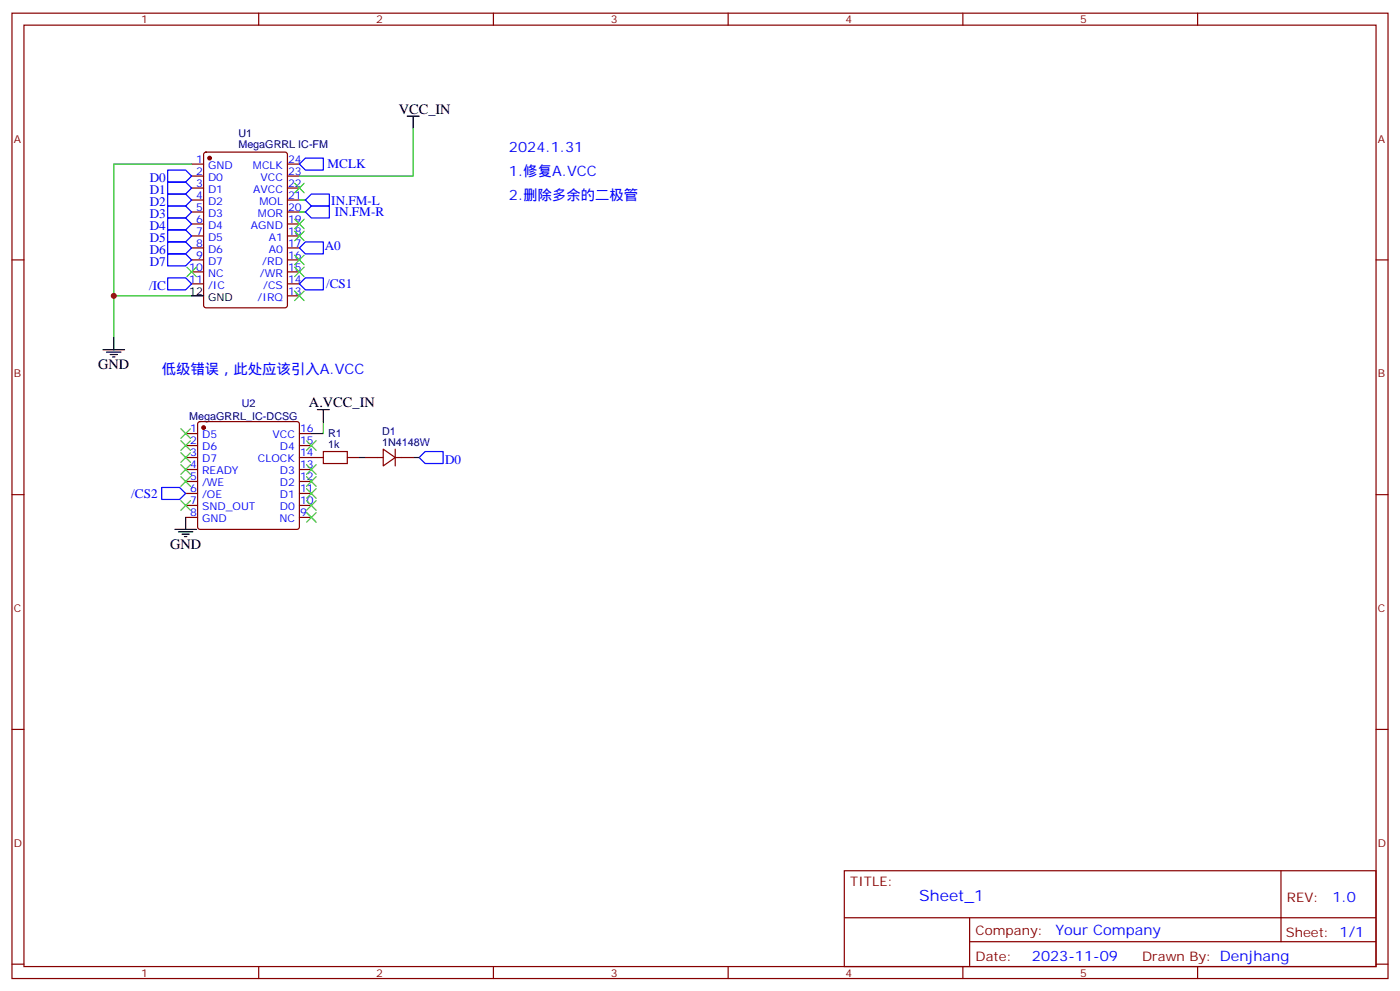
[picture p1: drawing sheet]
<svg xmlns="http://www.w3.org/2000/svg" width="412mm" height="292mm" viewBox="0 0 412 292" stroke-linecap="round" stroke-linejoin="round" font-family="sans-serif">
<g fill="none" stroke="#870000" stroke-width=".35">
<path d="M3.5 3.9h405.4v284.3h-405.4zM7.1 7.4h398.2v277.3h-398.2zM76.2 3.9v3.5M145.3 3.9v3.5M214.5 3.9v3.5M283.6 3.9v3.5M352.8 3.9v3.5M56.4 48.3h3.6M56.4 51.9h3.6M56.4 55.4h3.6M56.4 58.9h3.6M60.2 45l.5-.2h23.3l.6 .4 .1 44.8-.5 .6-23.5 .1-.7-.5v-44.7z"/>
<path d="M84.7 48.3h3.5M84.7 51.9h3.5M84.7 55.4h3.5M84.7 58.9h3.5M3.5 76.6h3.6M56.4 76.6h3.6M56.4 62.4h3.6M56.4 66h3.6M56.4 69.5h3.6M56.4 73h3.6M84.7 76.6h3.5M84.7 62.4h3.5"/>
<path d="M84.7 66h3.5M84.7 69.5h3.5M84.7 73h3.5M405.3 76.6h3.6M56.4 80.1h3.6M56.4 83.6h3.6M84.7 80.1h3.5M84.7 83.6h3.5M84.7 87.1h3.5M54.7 127.7h3.5M54.7 131.2h3.5M54.7 134.8h3.5"/>
<path d="M54.7 138.3h3.5M58.4 124.4l.5-.2h28.6l.5 .2 .2 .5v30.3l-.2 .5-.5 .2h-28.6l-.5-.2-.2-.5v-30.3zM88.2 127.7h3.5M88.2 131.2h3.5M88.2 134.8h7M88.2 138.3h3.5M102.3 134.8h3.5M107.6 134.8h5.3M112.9 132.3l3.5 2.5-3.5 2.4zM116.4 134.8h5.3M116.4 132.3v4.9M3.5 145.7h3.6"/>
<path d="M54.7 141.8h3.5M54.7 145.3h3.5M54.7 148.9h3.5M54.7 152.4h3.5M88.2 141.8h3.5M88.2 145.3h3.5M88.2 148.9h3.5M88.2 152.4h3.5M405.3 145.7h3.6M3.5 214.8h3.6M405.3 214.8h3.6M248.7 256.5h156.6v28.2h-156.6z"/>
<path d="M377.3 256.5v20.9M248.7 270.3h156.5M285.6 277.4h119.6M285.6 270.3v14.1M3.5 284h3.6M76.2 284.7v3.5M145.3 284.7v3.5M214.5 284.7v3.5M283.6 284.7v3.5M352.8 284.7v3.5M405.3 284h3.6"/>
</g>
<g fill="#870000" stroke="#870000" stroke-width=".35">
<circle cx="61.7" cy="46.6" r=".53"/>
<circle cx="60" cy="125.9" r=".53"/>
</g>
<g fill="none" stroke="#000" stroke-width=".35">
<path d="M119.9 34.2h3.6M121.7 34.2v3.5M33.5 99.5v3.5M56.4 87.1h3.6M30.3 103h6.4M31.4 103.7h4.2M32.5 104.4h2.1M33.2 105.1h.7M93.5 120.7h3.5M95.2 120.7v3.5M51.5 155.9h6.4M52.6 156.6h4.2"/>
<path d="M53.6 157.3h2.1M54.3 158h.7M54.7 152.4v3.5"/>
</g>
<path d="M121.7 37.7v14.2h-33.5M56.4 48.3h-22.9v38.8M88.2 58.9h1.8M88.2 62.4h1.8M56.4 87.1h-22.9v12.4M95.2 124.2v3.5h-3.5M105.8 134.8h1.8M121.7 134.8h1.8" fill="none" stroke="#008700" stroke-width=".35"/>
<g fill="none" stroke="#00f" stroke-width=".35">
<path d="M49.4 50.1h5.3l1.7 1.8-1.7 1.7h-5.3zM49.4 53.6h5.3l1.7 1.8-1.7 1.8h-5.3zM49.4 57.2h5.3l1.7 1.7-1.7 1.8h-5.3zM90 46.6h5.2v3.5h-5.2l-1.8-1.8zM91.7 57.2h5.3v3.5h-5.3l-1.7-1.8zM49.4 60.7h5.3l1.7 1.7-1.7 1.8h-5.3zM49.4 64.2h5.3l1.7 1.8-1.7 1.7h-5.3zM49.4 67.7h5.3l1.7 1.8-1.7 1.8h-5.3zM49.4 71.3h5.3l1.7 1.7-1.7 1.8h-5.3zM49.4 74.8h5.3l1.7 1.8-1.7 1.7h-5.3zM88.2 73l1.8-1.7h5.2v3.5h-5.2zM90 62.4l1.7-1.7h5.3v3.5h-5.3z"/>
<path d="M49.4 81.8h5.3l1.7 1.8-1.7 1.8h-5.3zM88.2 83.6l1.8-1.8h5.2v3.6h-5.2zM125.2 133h5.3v3.5h-5.3l-1.7-1.7zM47.6 143.6h5.3l1.8 1.7-1.8 1.8h-5.3z"/>
</g>
<g fill="none" stroke="#3c3" stroke-width=".35">
<path d="M86.8 54l2.8 2.8M89.6 54l-2.8 2.8M55 78.7l2.9 2.8M57.9 78.7l-2.9 2.8M86.8 64.6l2.8 2.8M86.8 68.1l2.8 2.8M86.8 75.1l2.8 2.9M86.8 78.7l2.8 2.8M89.6 64.6l-2.8 2.8M89.6 68.1l-2.8 2.8M89.6 75.1l-2.8 2.9M89.6 78.7l-2.8 2.8"/>
<path d="M86.8 85.7l2.8 2.8M89.6 85.7l-2.8 2.8M53.3 126.3l2.8 2.8M53.3 129.8l2.8 2.8M53.3 133.4l2.8 2.8M53.3 136.9l2.8 2.8M56.1 126.3l-2.8 2.8M56.1 129.8l-2.8 2.8M56.1 133.4l-2.8 2.8M56.1 136.9l-2.8 2.8M90.3 129.8l2.8 2.8M90.3 136.9l2.8 2.8"/>
<path d="M93.1 129.8l-2.8 2.8M93.1 136.9l-2.8 2.8M53.3 140.4l2.8 2.8M53.3 147.5l2.8 2.8M56.1 140.4l-2.8 2.8M56.1 147.5l-2.8 2.8M90.3 140.4l2.8 2.8M90.3 143.9l2.8 2.9M90.3 147.5l2.8 2.8M90.3 151l2.8 2.8M93.1 140.4l-2.8 2.8M93.1 143.9l-2.8 2.9"/>
<path d="M93.1 147.5l-2.8 2.8M93.1 151l-2.8 2.8"/>
</g>
<path d="M95.2 133h7.1v3.5h-7.1z" fill="none" stroke="#a10000" stroke-width=".35"/>
<circle cx="33.5" cy="87.1" r=".88" fill="#c00"/>
<text font-size="4.6" fill="#00f" x="270.8" y="265.5">Sheet_1</text>
<g font-size="4.2">
<text x="117.5" y="33.5">VCC_IN</text>
<text x="28.9" y="108.7">GND</text>
<text x="91" y="119.9">A.VCC_IN</text>
<text x="50.1" y="161.6">GND</text>
</g>
<g font-size="4.2" fill="#00f">
<text x="149.9" y="44.8">2024.1.31</text>
<text x="149.9" y="51.9">1.修复A.VCC</text>
<text x="149.9" y="58.9">2.删除多余的二极管</text>
<text x="47.6" y="110.1">低级错误，此处应该引入A.VCC</text>
<text x="392.5" y="265.7">1.0</text>
<text x="310.9" y="275.3">Your Company</text>
<text x="304" y="283.1">2023-11-09</text>
</g>
<g font-size="3.9" fill="#00f">
<text x="44.1" y="53.6">D0</text>
<text x="96.5" y="49.6">MCLK</text>
<text x="44.1" y="57.2">D1</text>
<text x="44.1" y="60.7">D2</text>
<text x="44.1" y="64.2">D3</text>
<text x="97.6" y="60.3">IN.FM-L</text>
<text x="98.6" y="63.8">IN.FM-R</text>
<text x="44.1" y="67.7">D4</text>
<text x="44.1" y="71.3">D5</text>
<text x="44.1" y="74.8">D6</text>
<text x="95.7" y="73.7">A0</text>
<text x="44.1" y="78.3">D7</text>
<text x="43.9" y="85.4">/IC</text>
<text x="96.1" y="85">/CS1</text>
<text x="131.1" y="136.5">D0</text>
<text x="38.7" y="146.6">/CS2</text>
</g>
<g font-size="3.9" fill="#800">
<text x="250.5" y="261.1">TITLE:</text>
<text x="379.1" y="265.7">REV:</text>
<text x="287.4" y="275.3">Company:</text>
<text x="378.7" y="275.9">Sheet: 1/1</text>
<text x="287.4" y="282.9">Date:</text>
<text x="336.4" y="283">Drawn By: Denjhang</text>
</g>
<g font-size="3.2" fill="#800">
<text x="41.6" y="6.9">1</text>
<text x="110.8" y="6.9">2</text>
<text x="179.9" y="6.9">3</text>
<text x="249.1" y="6.9">4</text>
<text x="318.2" y="6.9">5</text>
<text x="4.1" y="42">A</text>
<text x="405.9" y="42">A</text>
<text x="4.1" y="111.1">B</text>
<text x="405.9" y="111.1">B</text>
<text x="4.1" y="180.3">C</text>
<text x="405.9" y="180.3">C</text>
<text x="4.1" y="249.4">D</text>
<text x="405.9" y="249.4">D</text>
<text x="41.6" y="287.7">1</text>
<text x="110.8" y="287.7">2</text>
<text x="179.9" y="287.7">3</text>
<text x="249.1" y="287.7">4</text>
<text x="318.2" y="287.7">5</text>
</g>
<g font-size="3.2" fill="#000080">
<text x="70.2" y="40.5">U1</text>
<text x="70.2" y="43.7">MegaGRRL IC-FM</text>
<text x="71.2" y="119.8">U2</text>
<text x="55.8" y="123.6">MegaGRRL_IC-DCSG</text>
<text x="96.7" y="131.9">1k</text>
<text x="96.7" y="128.7">R1</text>
<text x="112.5" y="131.2">1N4148W</text>
<text x="112.5" y="128.1">D1</text>
</g>
<g font-size="3.2" fill="#00f">
<text x="57.8" y="48">1</text>
<text x="84.8" y="48">24</text>
<text x="57.8" y="51.5">2</text>
<text x="61.3" y="49.7">GND</text>
<text x="61.3" y="53.3">D0</text>
<text x="74.5" y="49.7">MCLK</text>
<text x="76.8" y="53.3">VCC</text>
<text x="84.8" y="51.5">23</text>
<text x="57.8" y="55">3</text>
<text x="57.8" y="58.6">4</text>
<text x="61.3" y="56.8">D1</text>
<text x="74.6" y="56.8">AVCC</text>
<text x="84.8" y="58.6">21</text>
<text x="84.8" y="55">22</text>
<text x="57.8" y="62.1">5</text>
<text x="57.8" y="65.6">6</text>
<text x="61.3" y="60.3">D2</text>
<text x="61.3" y="63.9">D3</text>
<text x="76" y="63.9">MOR</text>
<text x="76.4" y="60.3">MOL</text>
<text x="84.8" y="65.6">19</text>
<text x="84.8" y="62.1">20</text>
<text x="57.8" y="69.1">7</text>
<text x="61.3" y="67.4">D4</text>
<text x="61.3" y="70.9">D5</text>
<text x="73.9" y="67.4">AGND</text>
<text x="79.2" y="70.9">A1</text>
<text x="84.8" y="69.1">18</text>
<text x="57.8" y="72.7">8</text>
<text x="57.8" y="76.2">9</text>
<text x="61.3" y="74.4">D6</text>
<text x="61.3" y="78">D7</text>
<text x="77.3" y="78">/RD</text>
<text x="79.2" y="74.4">A0</text>
<text x="84.8" y="76.2">16</text>
<text x="84.8" y="72.7">17</text>
<text x="55.8" y="79.7">10</text>
<text x="55.8" y="83.3">11</text>
<text x="61.3" y="81.5">NC</text>
<text x="76.6" y="81.5">/WR</text>
<text x="84.8" y="83.3">14</text>
<text x="84.8" y="79.7">15</text>
<text x="61.3" y="85">/IC</text>
<text x="75.9" y="88.5">/IRQ</text>
<text x="77.5" y="85">/CS</text>
<text x="84.8" y="86.8">13</text>
<text x="56" y="127.4">1</text>
<text x="56" y="130.9">2</text>
<text x="59.5" y="129.1">D5</text>
<text x="80.3" y="129.1">VCC</text>
<text x="88.4" y="130.9">15</text>
<text x="88.4" y="127.4">16</text>
<text x="56" y="134.4">3</text>
<text x="56" y="137.9">4</text>
<text x="59.5" y="132.6">D6</text>
<text x="59.5" y="136.2">D7</text>
<text x="76" y="136.2">CLOCK</text>
<text x="82.4" y="132.6">D4</text>
<text x="88.4" y="137.9">13</text>
<text x="88.4" y="134.4">14</text>
<text x="56" y="141.5">5</text>
<text x="59.5" y="139.7">READY</text>
<text x="59.5" y="143.2">/WE</text>
<text x="82.4" y="143.2">D2</text>
<text x="82.4" y="139.7">D3</text>
<text x="88.4" y="141.5">12</text>
<text x="56" y="145">6</text>
<text x="56" y="148.5">7</text>
<text x="59.5" y="146.8">/OE</text>
<text x="82.4" y="146.8">D1</text>
<text x="88.4" y="148.5">10</text>
<text x="88.4" y="145">11</text>
<text x="56" y="152">8</text>
<text x="59.5" y="150.3">SND_OUT</text>
<text x="59.5" y="153.8">GND</text>
<text x="82.3" y="153.8">NC</text>
<text x="82.4" y="150.3">D0</text>
<text x="88.4" y="152">9</text>
</g>
<g font-size="3.2">
<text x="55.8" y="86.8">12</text>
<text x="61.3" y="88.5">GND</text>
</g>
</svg>
